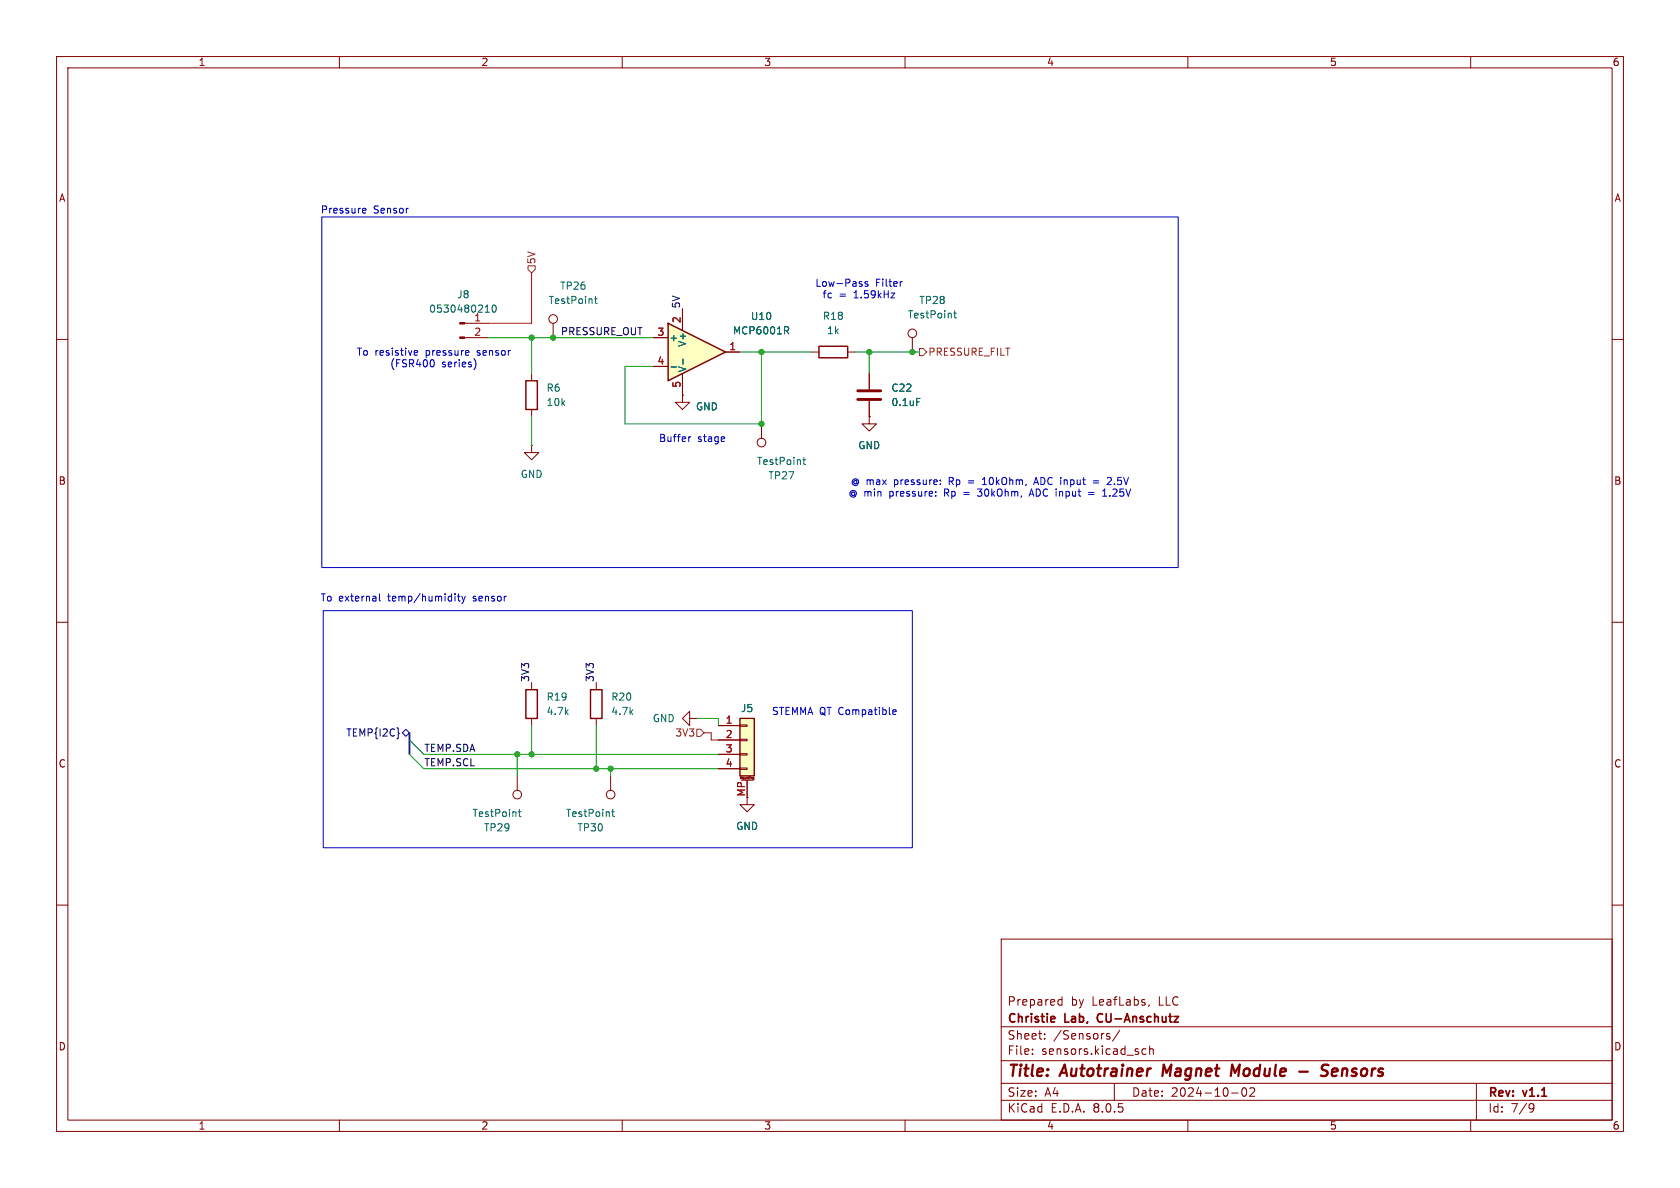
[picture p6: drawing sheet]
(kicad_sch
 (version 20231120)
 (generator "eeschema")
 (generator_version "8.0")
 (paper "A4")
 (title_block
  (title "Autotrainer Magnet Module - Sensors")
  (date "2024-10-02")
  (rev "v1.1")
  (company "Christie Lab, CU-Anschutz")
  (comment 1 "Prepared by LeafLabs, LLC"))
 (lib_symbols
  (symbol "Amplifier_Operational:MCP6001R"
   (pin_names
    (offset 0.127)) (exclude_from_sim no) (in_bom yes) (on_board yes)
   (property "Reference" "U" (at 0 5.08 0) (effects (font (size 1.27 1.27)) (justify left)))
   (property "Value" "MCP6001R" (at 0 -5.08 0) (effects (font (size 1.27 1.27)) (justify left)))
   (property "Footprint" "Package_TO_SOT_SMD:SOT-23-5" (at 0 0 0) (effects (font (size 1.27 1.27)) (hide yes)))
   (property "Datasheet" "https://ww1.microchip.com/downloads/en/DeviceDoc/MCP6001-1R-1U-2-4-1-MHz-Low-Power-Op-Amp-DS20001733L.pdf" (at 0 5.08 0) (effects (font (size 1.27 1.27)) (hide yes)))
   (property "Description" "1MHz, Low-Power Op Amp, SOT-23-5" (at 0 0 0) (effects (font (size 1.27 1.27)) (hide yes)))
   (symbol "MCP6001R_0_1"
    (polyline (pts (xy -5.08 5.08) (xy 5.08 0) (xy -5.08 -5.08) (xy -5.08 5.08)) (stroke (width 0.254) (type default)) (fill (type background))))
   (symbol "MCP6001R_1_1"
    (pin output line (at 7.62 0 180) (length 2.54) (name "~" (effects (font (size 1.27 1.27)))) (number "1" (effects (font (size 1.27 1.27)))))
    (pin power_in line (at -2.54 7.62 270) (length 3.81) (name "V+" (effects (font (size 1.27 1.27)))) (number "2" (effects (font (size 1.27 1.27)))))
    (pin input line (at -7.62 2.54 0) (length 2.54) (name "+" (effects (font (size 1.27 1.27)))) (number "3" (effects (font (size 1.27 1.27)))))
    (pin input line (at -7.62 -2.54 0) (length 2.54) (name "-" (effects (font (size 1.27 1.27)))) (number "4" (effects (font (size 1.27 1.27)))))
    (pin power_in line (at -2.54 -7.62 90) (length 3.81) (name "V-" (effects (font (size 1.27 1.27)))) (number "5" (effects (font (size 1.27 1.27)))))))
  (symbol "Connector:Conn_01x02_Pin"
   (pin_names
    (offset 1.016) hide) (exclude_from_sim no) (in_bom yes) (on_board yes)
   (property "Reference" "J" (at 0 2.54 0) (effects (font (size 1.27 1.27))))
   (property "Value" "Conn_01x02_Pin" (at 0 -5.08 0) (effects (font (size 1.27 1.27))))
   (property "Footprint" "" (at 0 0 0) (effects (font (size 1.27 1.27)) (hide yes)))
   (property "Datasheet" "~" (at 0 0 0) (effects (font (size 1.27 1.27)) (hide yes)))
   (property "Description" "Generic connector, single row, 01x02, script generated" (at 0 0 0) (effects (font (size 1.27 1.27)) (hide yes)))
   (property "ki_locked" "" (at 0 0 0) (effects (font (size 1.27 1.27))))
   (symbol "Conn_01x02_Pin_1_1"
    (polyline (pts (xy 1.27 -2.54) (xy 0.8636 -2.54)) (stroke (width 0.1524) (type default)) (fill (type none)))
    (polyline (pts (xy 1.27 0) (xy 0.8636 0)) (stroke (width 0.1524) (type default)) (fill (type none)))
    (rectangle (start 0.8636 -2.413) (end 0 -2.667) (stroke (width 0.1524) (type default)) (fill (type outline)))
    (rectangle (start 0.8636 0.127) (end 0 -0.127) (stroke (width 0.1524) (type default)) (fill (type outline)))
    (pin passive line (at 5.08 0 180) (length 3.81) (name "Pin_1" (effects (font (size 1.27 1.27)))) (number "1" (effects (font (size 1.27 1.27)))))
    (pin passive line (at 5.08 -2.54 180) (length 3.81) (name "Pin_2" (effects (font (size 1.27 1.27)))) (number "2" (effects (font (size 1.27 1.27)))))))
  (symbol "Connector:TestPoint"
   (pin_numbers hide)
   (pin_names
    (offset 0.762) hide) (exclude_from_sim no) (in_bom yes) (on_board yes)
   (property "Reference" "TP" (at 0 6.858 0) (effects (font (size 1.27 1.27))))
   (property "Value" "TestPoint" (at 0 5.08 0) (effects (font (size 1.27 1.27))))
   (property "Footprint" "" (at 5.08 0 0) (effects (font (size 1.27 1.27)) (hide yes)))
   (property "Datasheet" "~" (at 5.08 0 0) (effects (font (size 1.27 1.27)) (hide yes)))
   (property "Description" "test point" (at 0 0 0) (effects (font (size 1.27 1.27)) (hide yes)))
   (symbol "TestPoint_0_1"
    (circle (center 0 3.302) (radius 0.762) (stroke (width 0) (type default)) (fill (type none))))
   (symbol "TestPoint_1_1"
    (pin passive line (at 0 0 90) (length 2.54) (name "1" (effects (font (size 1.27 1.27)))) (number "1" (effects (font (size 1.27 1.27)))))))
  (symbol "Connector_Generic_MountingPin:Conn_01x04_MountingPin"
   (pin_names
    (offset 1.016) hide) (exclude_from_sim no) (in_bom yes) (on_board yes)
   (property "Reference" "J" (at 0 5.08 0) (effects (font (size 1.27 1.27))))
   (property "Value" "Conn_01x04_MountingPin" (at 1.27 -7.62 0) (effects (font (size 1.27 1.27)) (justify left)))
   (property "Footprint" "" (at 0 0 0) (effects (font (size 1.27 1.27)) (hide yes)))
   (property "Datasheet" "~" (at 0 0 0) (effects (font (size 1.27 1.27)) (hide yes)))
   (property "Description" "Generic connectable mounting pin connector, single row, 01x04, script generated (kicad-library-utils/schlib/autogen/connector/)" (at 0 0 0) (effects (font (size 1.27 1.27)) (hide yes)))
   (symbol "Conn_01x04_MountingPin_1_1"
    (rectangle (start -1.27 -4.953) (end 0 -5.207) (stroke (width 0.1524) (type default)) (fill (type none)))
    (rectangle (start -1.27 -2.413) (end 0 -2.667) (stroke (width 0.1524) (type default)) (fill (type none)))
    (rectangle (start -1.27 0.127) (end 0 -0.127) (stroke (width 0.1524) (type default)) (fill (type none)))
    (rectangle (start -1.27 2.667) (end 0 2.413) (stroke (width 0.1524) (type default)) (fill (type none)))
    (rectangle (start -1.27 3.81) (end 1.27 -6.35) (stroke (width 0.254) (type default)) (fill (type background)))
    (polyline (pts (xy -1.016 -7.112) (xy 1.016 -7.112)) (stroke (width 0.1524) (type default)) (fill (type none)))
    (text "Mounting" (at 0 -6.731 0) (effects (font (size 0.381 0.381))))
    (pin passive line (at -5.08 2.54 0) (length 3.81) (name "Pin_1" (effects (font (size 1.27 1.27)))) (number "1" (effects (font (size 1.27 1.27)))))
    (pin passive line (at -5.08 0 0) (length 3.81) (name "Pin_2" (effects (font (size 1.27 1.27)))) (number "2" (effects (font (size 1.27 1.27)))))
    (pin passive line (at -5.08 -2.54 0) (length 3.81) (name "Pin_3" (effects (font (size 1.27 1.27)))) (number "3" (effects (font (size 1.27 1.27)))))
    (pin passive line (at -5.08 -5.08 0) (length 3.81) (name "Pin_4" (effects (font (size 1.27 1.27)))) (number "4" (effects (font (size 1.27 1.27)))))
    (pin passive line (at 0 -10.16 90) (length 3.048) (name "MountPin" (effects (font (size 1.27 1.27)))) (number "MP" (effects (font (size 1.27 1.27)))))))
  (symbol "Device:C"
   (pin_numbers hide)
   (pin_names
    (offset 0.254)) (exclude_from_sim no) (in_bom yes) (on_board yes)
   (property "Reference" "C" (at 0.635 2.54 0) (effects (font (size 1.27 1.27)) (justify left)))
   (property "Value" "C" (at 0.635 -2.54 0) (effects (font (size 1.27 1.27)) (justify left)))
   (property "Footprint" "" (at 0.9652 -3.81 0) (effects (font (size 1.27 1.27)) (hide yes)))
   (property "Datasheet" "~" (at 0 0 0) (effects (font (size 1.27 1.27)) (hide yes)))
   (property "Description" "Unpolarized capacitor" (at 0 0 0) (effects (font (size 1.27 1.27)) (hide yes)))
   (symbol "C_0_1"
    (polyline (pts (xy -2.032 -0.762) (xy 2.032 -0.762)) (stroke (width 0.508) (type default)) (fill (type none)))
    (polyline (pts (xy -2.032 0.762) (xy 2.032 0.762)) (stroke (width 0.508) (type default)) (fill (type none))))
   (symbol "C_1_1"
    (pin passive line (at 0 3.81 270) (length 2.794) (name "~" (effects (font (size 1.27 1.27)))) (number "1" (effects (font (size 1.27 1.27)))))
    (pin passive line (at 0 -3.81 90) (length 2.794) (name "~" (effects (font (size 1.27 1.27)))) (number "2" (effects (font (size 1.27 1.27)))))))
  (symbol "Device:R"
   (pin_numbers hide)
   (pin_names
    (offset 0)) (exclude_from_sim no) (in_bom yes) (on_board yes)
   (property "Reference" "R" (at 2.032 0 90) (effects (font (size 1.27 1.27))))
   (property "Value" "R" (at 0 0 90) (effects (font (size 1.27 1.27))))
   (property "Footprint" "" (at -1.778 0 90) (effects (font (size 1.27 1.27)) (hide yes)))
   (property "Datasheet" "~" (at 0 0 0) (effects (font (size 1.27 1.27)) (hide yes)))
   (property "Description" "Resistor" (at 0 0 0) (effects (font (size 1.27 1.27)) (hide yes)))
   (symbol "R_0_1"
    (rectangle (start -1.016 -2.54) (end 1.016 2.54) (stroke (width 0.254) (type default)) (fill (type none))))
   (symbol "R_1_1"
    (pin passive line (at 0 3.81 270) (length 1.27) (name "~" (effects (font (size 1.27 1.27)))) (number "1" (effects (font (size 1.27 1.27)))))
    (pin passive line (at 0 -3.81 90) (length 1.27) (name "~" (effects (font (size 1.27 1.27)))) (number "2" (effects (font (size 1.27 1.27)))))))
  (symbol "power:GND"
   (power)
   (pin_numbers hide)
   (pin_names
    (offset 0) hide) (exclude_from_sim no) (in_bom yes) (on_board yes)
   (property "Reference" "#PWR" (at 0 -6.35 0) (effects (font (size 1.27 1.27)) (hide yes)))
   (property "Value" "GND" (at 0 -3.81 0) (effects (font (size 1.27 1.27))))
   (property "Footprint" "" (at 0 0 0) (effects (font (size 1.27 1.27)) (hide yes)))
   (property "Datasheet" "" (at 0 0 0) (effects (font (size 1.27 1.27)) (hide yes)))
   (property "Description" "Power symbol creates a global label with name \"GND\" , ground" (at 0 0 0) (effects (font (size 1.27 1.27)) (hide yes)))
   (symbol "GND_0_1"
    (polyline (pts (xy 0 0) (xy 0 -1.27) (xy 1.27 -1.27) (xy 0 -2.54) (xy -1.27 -1.27) (xy 0 -1.27)) (stroke (width 0) (type default)) (fill (type none))))
   (symbol "GND_1_1"
    (pin power_in line (at 0 0 270) (length 0) (name "~" (effects (font (size 1.27 1.27)))) (number "1" (effects (font (size 1.27 1.27))))))))
 (junction
  (at 93.98 133.35)
  (diameter 0)
  (color 0 0 0 0))
 (junction
  (at 153.67 62.23)
  (diameter 0)
  (color 0 0 0 0))
 (junction
  (at 134.62 62.23)
  (diameter 0)
  (color 0 0 0 0))
 (junction
  (at 97.79 59.69)
  (diameter 0)
  (color 0 0 0 0))
 (junction
  (at 105.41 135.89)
  (diameter 0)
  (color 0 0 0 0))
 (junction
  (at 93.98 59.69)
  (diameter 0)
  (color 0 0 0 0))
 (junction
  (at 161.29 62.23)
  (diameter 0)
  (color 0 0 0 0))
 (junction
  (at 134.62 74.93)
  (diameter 0)
  (color 0 0 0 0))
 (junction
  (at 91.44 133.35)
  (diameter 0)
  (color 0 0 0 0))
 (junction
  (at 107.95 135.89)
  (diameter 0)
  (color 0 0 0 0))
 (bus_entry
  (at 72.39 130.81)
  (size 2.54 2.54)
  (stroke (width 0) (type default)))
 (bus_entry
  (at 72.39 133.35)
  (size 2.54 2.54)
  (stroke (width 0) (type default)))
 (wire
  (pts (xy 134.62 62.23) (xy 143.51 62.23))
  (stroke (width 0) (type default)))
 (wire
  (pts (xy 153.67 62.23) (xy 153.67 66.04))
  (stroke (width 0) (type default)))
 (wire
  (pts (xy 86.36 57.15) (xy 93.98 57.15))
  (stroke (width 0) (type default)))
 (wire
  (pts (xy 110.49 64.77) (xy 110.49 74.93))
  (stroke (width 0) (type default)))
 (wire
  (pts (xy 91.44 133.35) (xy 91.44 137.16))
  (stroke (width 0) (type default)))
 (wire
  (pts (xy 93.98 59.69) (xy 97.79 59.69))
  (stroke (width 0) (type default)))
 (wire
  (pts (xy 93.98 73.66) (xy 93.98 78.74))
  (stroke (width 0) (type default)))
 (wire
  (pts (xy 110.49 74.93) (xy 134.62 74.93))
  (stroke (width 0) (type default)))
 (wire
  (pts (xy 153.67 62.23) (xy 161.29 62.23))
  (stroke (width 0) (type default)))
 (wire
  (pts (xy 124.46 129.54) (xy 125.73 129.54))
  (stroke (width 0) (type default)))
 (wire
  (pts (xy 127 127) (xy 127 128.27))
  (stroke (width 0) (type default)))
 (wire
  (pts (xy 125.73 129.54) (xy 125.73 130.81))
  (stroke (width 0) (type default)))
 (wire
  (pts (xy 74.93 133.35) (xy 91.44 133.35))
  (stroke (width 0) (type default)))
 (wire
  (pts (xy 123.19 127) (xy 127 127))
  (stroke (width 0) (type default)))
 (wire
  (pts (xy 86.36 59.69) (xy 93.98 59.69))
  (stroke (width 0) (type default)))
 (wire
  (pts (xy 161.29 62.23) (xy 162.56 62.23))
  (stroke (width 0) (type default)))
 (wire
  (pts (xy 93.98 48.26) (xy 93.98 57.15))
  (stroke (width 0) (type default)))
 (wire
  (pts (xy 105.41 128.27) (xy 105.41 135.89))
  (stroke (width 0) (type default)))
 (wire
  (pts (xy 134.62 74.93) (xy 134.62 62.23))
  (stroke (width 0) (type default)))
 (wire
  (pts (xy 134.62 62.23) (xy 130.81 62.23))
  (stroke (width 0) (type default)))
 (wire
  (pts (xy 93.98 59.69) (xy 93.98 66.04))
  (stroke (width 0) (type default)))
 (bus
  (pts (xy 72.39 129.54) (xy 72.39 130.81))
  (stroke (width 0) (type default)))
 (wire
  (pts (xy 115.57 64.77) (xy 110.49 64.77))
  (stroke (width 0) (type default)))
 (wire
  (pts (xy 91.44 133.35) (xy 93.98 133.35))
  (stroke (width 0) (type default)))
 (wire
  (pts (xy 151.13 62.23) (xy 153.67 62.23))
  (stroke (width 0) (type default)))
 (wire
  (pts (xy 93.98 133.35) (xy 127 133.35))
  (stroke (width 0) (type default)))
 (wire
  (pts (xy 107.95 135.89) (xy 107.95 137.16))
  (stroke (width 0) (type default)))
 (wire
  (pts (xy 97.79 59.69) (xy 115.57 59.69))
  (stroke (width 0) (type default)))
 (wire
  (pts (xy 107.95 135.89) (xy 127 135.89))
  (stroke (width 0) (type default)))
 (wire
  (pts (xy 74.93 135.89) (xy 105.41 135.89))
  (stroke (width 0) (type default)))
 (bus
  (pts (xy 72.39 130.81) (xy 72.39 133.35))
  (stroke (width 0) (type default)))
 (wire
  (pts (xy 105.41 135.89) (xy 107.95 135.89))
  (stroke (width 0) (type default)))
 (wire
  (pts (xy 93.98 128.27) (xy 93.98 133.35))
  (stroke (width 0) (type default)))
 (wire
  (pts (xy 125.73 130.81) (xy 127 130.81))
  (stroke (width 0) (type default)))
 (rectangle
  (start 56.896 38.354)
  (end 208.28 100.33)
  (stroke (width 0) (type default))
  (fill (type none)))
 (rectangle
  (start 57.15 107.95)
  (end 161.29 149.86)
  (stroke (width 0) (type default))
  (fill (type none)))
 (text "To resistive pressure sensor\n(FSR400 series)"
  (exclude_from_sim no)
  (at 76.708 63.5 0)
  (effects (font (size 1.27 1.27))))
 (text "STEMMA QT Compatible"
  (exclude_from_sim no)
  (at 147.574 125.984 0)
  (effects (font (size 1.27 1.27))))
 (text "@ max pressure: Rp = 10kOhm, ADC input = 2.5V\n@ min pressure: Rp = 30kOhm, ADC input = 1.25V"
  (exclude_from_sim no)
  (at 175.006 86.36 0)
  (effects (font (size 1.27 1.27))))
 (text "Buffer stage"
  (exclude_from_sim no)
  (at 122.428 77.724 0)
  (effects (font (size 1.27 1.27))))
 (text "Low-Pass Filter\nfc = 1.59kHz"
  (exclude_from_sim no)
  (at 151.892 51.308 0)
  (effects (font (size 1.27 1.27))))
 (text "Pressure Sensor"
  (exclude_from_sim no)
  (at 64.516 37.338 0)
  (effects (font (size 1.27 1.27))))
 (text "To external temp/humidity sensor"
  (exclude_from_sim no)
  (at 73.152 105.918 0)
  (effects (font (size 1.27 1.27))))
 (label "PRESSURE_OUT"
  (at 99.06 59.69 0)
  (fields_autoplaced yes)
  (effects (font (size 1.27 1.27)) (justify left bottom)))
 (label "5V"
  (at 120.65 54.61 90)
  (fields_autoplaced yes)
  (effects (font (size 1.27 1.27)) (justify left bottom)))
 (label "TEMP.SCL"
  (at 74.93 135.89 0)
  (fields_autoplaced yes)
  (effects (font (size 1.27 1.27)) (justify left bottom)))
 (label "TEMP.SDA"
  (at 74.93 133.35 0)
  (fields_autoplaced yes)
  (effects (font (size 1.27 1.27)) (justify left bottom)))
 (label "3V3"
  (at 105.41 120.65 90)
  (fields_autoplaced yes)
  (effects (font (size 1.27 1.27)) (justify left bottom)))
 (label "3V3"
  (at 93.98 120.65 90)
  (fields_autoplaced yes)
  (effects (font (size 1.27 1.27)) (justify left bottom)))
 (hierarchical_label "3V3"
  (shape input)
  (at 124.46 129.54 180)
  (fields_autoplaced yes)
  (effects (font (size 1.27 1.27)) (justify right)))
 (hierarchical_label "PRESSURE_FILT"
  (shape output)
  (at 162.56 62.23 0)
  (fields_autoplaced yes)
  (effects (font (size 1.27 1.27)) (justify left)))
 (hierarchical_label "TEMP{I2C}"
  (shape bidirectional)
  (at 72.39 129.54 180)
  (fields_autoplaced yes)
  (effects (font (size 1.27 1.27)) (justify right)))
 (hierarchical_label "5V"
  (shape input)
  (at 93.98 48.26 90)
  (fields_autoplaced yes)
  (effects (font (size 1.27 1.27)) (justify left)))
 (symbol
  (lib_id "Device:R")
  (at 93.98 124.46 0)
  (unit 1)
  (exclude_from_sim no)
  (in_bom yes)
  (on_board yes)
  (dnp no)
  (fields_autoplaced yes)
  (property "Reference" "R19" (at 96.52 123.1899 0) (effects (font (size 1.27 1.27)) (justify left)))
  (property "Value" "4.7k" (at 96.52 125.7299 0) (effects (font (size 1.27 1.27)) (justify left)))
  (property "Footprint" "Resistor_SMD:R_0603_1608Metric" (at 92.202 124.46 90) (effects (font (size 1.27 1.27)) (hide yes)))
  (property "Datasheet" "~" (at 93.98 124.46 0) (effects (font (size 1.27 1.27)) (hide yes)))
  (property "Description" "Resistor" (at 93.98 124.46 0) (effects (font (size 1.27 1.27)) (hide yes)))
  (property "LCSC" "C23162" (at 93.98 124.46 0) (effects (font (size 1.27 1.27)) (hide yes)))
  (property "MPN" "0603WAF4701T5E" (at 93.98 124.46 0) (effects (font (size 1.27 1.27)) (hide yes)))
  (pin "2")
  (pin "1"))
 (symbol
  (lib_id "Device:R")
  (at 93.98 69.85 0)
  (unit 1)
  (exclude_from_sim no)
  (in_bom yes)
  (on_board yes)
  (dnp no)
  (fields_autoplaced yes)
  (property "Reference" "R6" (at 96.52 68.5799 0) (effects (font (size 1.27 1.27)) (justify left)))
  (property "Value" "10k" (at 96.52 71.1199 0) (effects (font (size 1.27 1.27)) (justify left)))
  (property "Footprint" "Resistor_SMD:R_0603_1608Metric" (at 92.202 69.85 90) (effects (font (size 1.27 1.27)) (hide yes)))
  (property "Datasheet" "~" (at 93.98 69.85 0) (effects (font (size 1.27 1.27)) (hide yes)))
  (property "Description" "Resistor" (at 93.98 69.85 0) (effects (font (size 1.27 1.27)) (hide yes)))
  (property "MPN" "0603WAF1002T5E" (at 93.98 69.85 0) (effects (font (size 1.27 1.27)) (hide yes)))
  (property "LCSC" "C25804" (at 93.98 69.85 0) (effects (font (size 1.27 1.27)) (hide yes)))
  (pin "1")
  (pin "2"))
 (symbol
  (lib_id "Connector:TestPoint")
  (at 107.95 137.16 180)
  (unit 1)
  (exclude_from_sim no)
  (in_bom no)
  (on_board yes)
  (dnp no)
  (property "Reference" "TP30" (at 104.394 146.304 0) (effects (font (size 1.27 1.27))))
  (property "Value" "TestPoint" (at 104.394 143.764 0) (effects (font (size 1.27 1.27))))
  (property "Footprint" "TestPoint:TestPoint_Pad_1.0x1.0mm" (at 102.87 137.16 0) (effects (font (size 1.27 1.27)) (hide yes)))
  (property "Datasheet" "~" (at 102.87 137.16 0) (effects (font (size 1.27 1.27)) (hide yes)))
  (property "Description" "test point" (at 107.95 137.16 0) (effects (font (size 1.27 1.27)) (hide yes)))
  (pin "1"))
 (symbol
  (lib_id "Connector:TestPoint")
  (at 91.44 137.16 180)
  (unit 1)
  (exclude_from_sim no)
  (in_bom no)
  (on_board yes)
  (dnp no)
  (property "Reference" "TP29" (at 87.884 146.304 0) (effects (font (size 1.27 1.27))))
  (property "Value" "TestPoint" (at 87.884 143.764 0) (effects (font (size 1.27 1.27))))
  (property "Footprint" "TestPoint:TestPoint_Pad_1.0x1.0mm" (at 86.36 137.16 0) (effects (font (size 1.27 1.27)) (hide yes)))
  (property "Datasheet" "~" (at 86.36 137.16 0) (effects (font (size 1.27 1.27)) (hide yes)))
  (property "Description" "test point" (at 91.44 137.16 0) (effects (font (size 1.27 1.27)) (hide yes)))
  (pin "1"))
 (symbol
  (lib_id "Amplifier_Operational:MCP6001R")
  (at 123.19 62.23 0)
  (unit 1)
  (exclude_from_sim no)
  (in_bom yes)
  (on_board yes)
  (dnp no)
  (fields_autoplaced yes)
  (property "Reference" "U10" (at 134.62 55.9114 0) (effects (font (size 1.27 1.27))))
  (property "Value" "MCP6001R" (at 134.62 58.4514 0) (effects (font (size 1.27 1.27))))
  (property "Footprint" "Package_TO_SOT_SMD:SOT-23-5" (at 123.19 62.23 0) (effects (font (size 1.27 1.27)) (hide yes)))
  (property "Datasheet" "https://ww1.microchip.com/downloads/en/DeviceDoc/MCP6001-1R-1U-2-4-1-MHz-Low-Power-Op-Amp-DS20001733L.pdf" (at 123.19 57.15 0) (effects (font (size 1.27 1.27)) (hide yes)))
  (property "Description" "1MHz, Low-Power Op Amp, SOT-23-5" (at 123.19 62.23 0) (effects (font (size 1.27 1.27)) (hide yes)))
  (property "MPN" "MCP6001RT-I/OT" (at 123.19 62.23 0) (effects (font (size 1.27 1.27)) (hide yes)))
  (property "LCSC" "C154973" (at 123.19 62.23 0) (effects (font (size 1.27 1.27)) (hide yes)))
  (pin "5")
  (pin "3")
  (pin "4")
  (pin "2")
  (pin "1"))
 (symbol
  (lib_id "power:GND")
  (at 153.67 73.66 0)
  (unit 1)
  (exclude_from_sim no)
  (in_bom yes)
  (on_board yes)
  (dnp no)
  (fields_autoplaced yes)
  (property "Reference" "#PWR054" (at 153.67 80.01 0) (effects (font (size 1.27 1.27)) (hide yes)))
  (property "Value" "GND" (at 153.67 78.74 0) (effects (font (size 1.27 1.27))))
  (property "Footprint" "" (at 153.67 73.66 0) (effects (font (size 1.27 1.27)) (hide yes)))
  (property "Datasheet" "" (at 153.67 73.66 0) (effects (font (size 1.27 1.27)) (hide yes)))
  (property "Description" "Power symbol creates a global label with name \"GND\" , ground" (at 153.67 73.66 0) (effects (font (size 1.27 1.27)) (hide yes)))
  (pin "1"))
 (symbol
  (lib_id "Device:C")
  (at 153.67 69.85 0)
  (unit 1)
  (exclude_from_sim no)
  (in_bom yes)
  (on_board yes)
  (dnp no)
  (fields_autoplaced yes)
  (property "Reference" "C22" (at 157.48 68.5799 0) (effects (font (size 1.27 1.27)) (justify left)))
  (property "Value" "0.1uF" (at 157.48 71.1199 0) (effects (font (size 1.27 1.27)) (justify left)))
  (property "Footprint" "Capacitor_SMD:C_0603_1608Metric" (at 154.6352 73.66 0) (effects (font (size 1.27 1.27)) (hide yes)))
  (property "Datasheet" "~" (at 153.67 69.85 0) (effects (font (size 1.27 1.27)) (hide yes)))
  (property "Description" "Unpolarized capacitor" (at 153.67 69.85 0) (effects (font (size 1.27 1.27)) (hide yes)))
  (property "MPN" "CC0603KRX7R9BB104" (at 153.67 69.85 0) (effects (font (size 1.27 1.27)) (hide yes)))
  (property "LCSC" "C14663" (at 153.67 69.85 0) (effects (font (size 1.27 1.27)) (hide yes)))
  (pin "1")
  (pin "2"))
 (symbol
  (lib_id "power:GND")
  (at 132.08 140.97 0)
  (unit 1)
  (exclude_from_sim no)
  (in_bom yes)
  (on_board yes)
  (dnp no)
  (fields_autoplaced yes)
  (property "Reference" "#PWR056" (at 132.08 147.32 0) (effects (font (size 1.27 1.27)) (hide yes)))
  (property "Value" "GND" (at 132.08 146.05 0) (effects (font (size 1.27 1.27))))
  (property "Footprint" "" (at 132.08 140.97 0) (effects (font (size 1.27 1.27)) (hide yes)))
  (property "Datasheet" "" (at 132.08 140.97 0) (effects (font (size 1.27 1.27)) (hide yes)))
  (property "Description" "Power symbol creates a global label with name \"GND\" , ground" (at 132.08 140.97 0) (effects (font (size 1.27 1.27)) (hide yes)))
  (pin "1"))
 (symbol
  (lib_id "power:GND")
  (at 123.19 127 270)
  (unit 1)
  (exclude_from_sim no)
  (in_bom yes)
  (on_board yes)
  (dnp no)
  (fields_autoplaced yes)
  (property "Reference" "#PWR028" (at 116.84 127 0) (effects (font (size 1.27 1.27)) (hide yes)))
  (property "Value" "GND" (at 119.38 126.9999 90) (effects (font (size 1.27 1.27)) (justify right)))
  (property "Footprint" "" (at 123.19 127 0) (effects (font (size 1.27 1.27)) (hide yes)))
  (property "Datasheet" "" (at 123.19 127 0) (effects (font (size 1.27 1.27)) (hide yes)))
  (property "Description" "Power symbol creates a global label with name \"GND\" , ground" (at 123.19 127 0) (effects (font (size 1.27 1.27)) (hide yes)))
  (pin "1"))
 (symbol
  (lib_id "Connector:TestPoint")
  (at 134.62 74.93 0)
  (mirror x)
  (unit 1)
  (exclude_from_sim no)
  (in_bom no)
  (on_board yes)
  (dnp no)
  (property "Reference" "TP27" (at 138.176 84.074 0) (effects (font (size 1.27 1.27))))
  (property "Value" "TestPoint" (at 138.176 81.534 0) (effects (font (size 1.27 1.27))))
  (property "Footprint" "TestPoint:TestPoint_Pad_1.0x1.0mm" (at 139.7 74.93 0) (effects (font (size 1.27 1.27)) (hide yes)))
  (property "Datasheet" "~" (at 139.7 74.93 0) (effects (font (size 1.27 1.27)) (hide yes)))
  (property "Description" "test point" (at 134.62 74.93 0) (effects (font (size 1.27 1.27)) (hide yes)))
  (pin "1"))
 (symbol
  (lib_id "power:GND")
  (at 93.98 78.74 0)
  (unit 1)
  (exclude_from_sim no)
  (in_bom yes)
  (on_board yes)
  (dnp no)
  (fields_autoplaced yes)
  (property "Reference" "#PWR026" (at 93.98 85.09 0) (effects (font (size 1.27 1.27)) (hide yes)))
  (property "Value" "GND" (at 93.98 83.82 0) (effects (font (size 1.27 1.27))))
  (property "Footprint" "" (at 93.98 78.74 0) (effects (font (size 1.27 1.27)) (hide yes)))
  (property "Datasheet" "" (at 93.98 78.74 0) (effects (font (size 1.27 1.27)) (hide yes)))
  (property "Description" "Power symbol creates a global label with name \"GND\" , ground" (at 93.98 78.74 0) (effects (font (size 1.27 1.27)) (hide yes)))
  (pin "1"))
 (symbol
  (lib_id "Connector:TestPoint")
  (at 161.29 62.23 0)
  (unit 1)
  (exclude_from_sim no)
  (in_bom no)
  (on_board yes)
  (dnp no)
  (property "Reference" "TP28" (at 164.846 53.086 0) (effects (font (size 1.27 1.27))))
  (property "Value" "TestPoint" (at 164.846 55.626 0) (effects (font (size 1.27 1.27))))
  (property "Footprint" "TestPoint:TestPoint_Pad_1.0x1.0mm" (at 166.37 62.23 0) (effects (font (size 1.27 1.27)) (hide yes)))
  (property "Datasheet" "~" (at 166.37 62.23 0) (effects (font (size 1.27 1.27)) (hide yes)))
  (property "Description" "test point" (at 161.29 62.23 0) (effects (font (size 1.27 1.27)) (hide yes)))
  (pin "1"))
 (symbol
  (lib_id "Device:R")
  (at 105.41 124.46 0)
  (unit 1)
  (exclude_from_sim no)
  (in_bom yes)
  (on_board yes)
  (dnp no)
  (fields_autoplaced yes)
  (property "Reference" "R20" (at 107.95 123.1899 0) (effects (font (size 1.27 1.27)) (justify left)))
  (property "Value" "4.7k" (at 107.95 125.7299 0) (effects (font (size 1.27 1.27)) (justify left)))
  (property "Footprint" "Resistor_SMD:R_0603_1608Metric" (at 103.632 124.46 90) (effects (font (size 1.27 1.27)) (hide yes)))
  (property "Datasheet" "~" (at 105.41 124.46 0) (effects (font (size 1.27 1.27)) (hide yes)))
  (property "Description" "Resistor" (at 105.41 124.46 0) (effects (font (size 1.27 1.27)) (hide yes)))
  (property "LCSC" "C23162" (at 105.41 124.46 0) (effects (font (size 1.27 1.27)) (hide yes)))
  (property "MPN" "0603WAF4701T5E" (at 105.41 124.46 0) (effects (font (size 1.27 1.27)) (hide yes)))
  (pin "2")
  (pin "1"))
 (symbol
  (lib_id "Connector:Conn_01x02_Pin")
  (at 81.28 57.15 0)
  (unit 1)
  (exclude_from_sim no)
  (in_bom yes)
  (on_board yes)
  (dnp no)
  (fields_autoplaced yes)
  (property "Reference" "J8" (at 81.915 52.07 0) (effects (font (size 1.27 1.27))))
  (property "Value" "0530480210" (at 81.915 54.61 0) (effects (font (size 1.27 1.27))))
  (property "Footprint" "Connector_Molex:Molex_PicoBlade_53048-0210_1x02_P1.25mm_Horizontal" (at 81.28 57.15 0) (effects (font (size 1.27 1.27)) (hide yes)))
  (property "Datasheet" "~" (at 81.28 57.15 0) (effects (font (size 1.27 1.27)) (hide yes)))
  (property "Description" "Generic connector, single row, 01x02, script generated" (at 81.28 57.15 0) (effects (font (size 1.27 1.27)) (hide yes)))
  (property "MPN" "0530480210" (at 81.28 57.15 0) (effects (font (size 1.27 1.27)) (hide yes)))
  (property "LCSC" "C505099" (at 81.28 57.15 0) (effects (font (size 1.27 1.27)) (hide yes)))
  (pin "1")
  (pin "2"))
 (symbol
  (lib_id "power:GND")
  (at 120.65 69.85 0)
  (unit 1)
  (exclude_from_sim no)
  (in_bom yes)
  (on_board yes)
  (dnp no)
  (property "Reference" "#PWR052" (at 120.65 76.2 0) (effects (font (size 1.27 1.27)) (hide yes)))
  (property "Value" "GND" (at 124.968 71.882 0) (effects (font (size 1.27 1.27))))
  (property "Footprint" "" (at 120.65 69.85 0) (effects (font (size 1.27 1.27)) (hide yes)))
  (property "Datasheet" "" (at 120.65 69.85 0) (effects (font (size 1.27 1.27)) (hide yes)))
  (property "Description" "Power symbol creates a global label with name \"GND\" , ground" (at 120.65 69.85 0) (effects (font (size 1.27 1.27)) (hide yes)))
  (pin "1"))
 (symbol
  (lib_id "Connector_Generic_MountingPin:Conn_01x04_MountingPin")
  (at 132.08 130.81 0)
  (unit 1)
  (exclude_from_sim no)
  (in_bom yes)
  (on_board yes)
  (dnp no)
  (property "Reference" "J5" (at 132.08 125.222 0) (effects (font (size 1.27 1.27))))
  (property "Value" "Conn_01x04_Pin" (at 132.08 124.46 0) (effects (font (size 1.27 1.27)) (hide yes)))
  (property "Footprint" "Connector_JST:JST_SH_SM04B-SRSS-TB_1x04-1MP_P1.00mm_Horizontal" (at 132.08 130.81 0) (effects (font (size 1.27 1.27)) (hide yes)))
  (property "Datasheet" "~" (at 132.08 130.81 0) (effects (font (size 1.27 1.27)) (hide yes)))
  (property "Description" "Generic connectable mounting pin connector, single row, 01x04, script generated (kicad-library-utils/schlib/autogen/connector/)" (at 132.08 130.81 0) (effects (font (size 1.27 1.27)) (hide yes)))
  (property "MPN" "SM04B-SRSS-TB" (at 132.08 130.81 0) (effects (font (size 1.27 1.27)) (hide yes)))
  (property "LCSC" "C160404" (at 132.08 130.81 0) (effects (font (size 1.27 1.27)) (hide yes)))
  (pin "1")
  (pin "4")
  (pin "2")
  (pin "3")
  (pin "MP"))
 (symbol
  (lib_id "Device:R")
  (at 147.32 62.23 90)
  (unit 1)
  (exclude_from_sim no)
  (in_bom yes)
  (on_board yes)
  (dnp no)
  (fields_autoplaced yes)
  (property "Reference" "R18" (at 147.32 55.88 90) (effects (font (size 1.27 1.27))))
  (property "Value" "1k" (at 147.32 58.42 90) (effects (font (size 1.27 1.27))))
  (property "Footprint" "Resistor_SMD:R_0603_1608Metric" (at 147.32 64.008 90) (effects (font (size 1.27 1.27)) (hide yes)))
  (property "Datasheet" "~" (at 147.32 62.23 0) (effects (font (size 1.27 1.27)) (hide yes)))
  (property "Description" "Resistor" (at 147.32 62.23 0) (effects (font (size 1.27 1.27)) (hide yes)))
  (property "MPN" "0603WAF1001T5E" (at 147.32 62.23 0) (effects (font (size 1.27 1.27)) (hide yes)))
  (property "LCSC" "C21190" (at 147.32 62.23 0) (effects (font (size 1.27 1.27)) (hide yes)))
  (pin "1")
  (pin "2"))
 (symbol
  (lib_id "Connector:TestPoint")
  (at 97.79 59.69 0)
  (unit 1)
  (exclude_from_sim no)
  (in_bom no)
  (on_board yes)
  (dnp no)
  (property "Reference" "TP26" (at 101.346 50.546 0) (effects (font (size 1.27 1.27))))
  (property "Value" "TestPoint" (at 101.346 53.086 0) (effects (font (size 1.27 1.27))))
  (property "Footprint" "TestPoint:TestPoint_Pad_1.0x1.0mm" (at 102.87 59.69 0) (effects (font (size 1.27 1.27)) (hide yes)))
  (property "Datasheet" "~" (at 102.87 59.69 0) (effects (font (size 1.27 1.27)) (hide yes)))
  (property "Description" "test point" (at 97.79 59.69 0) (effects (font (size 1.27 1.27)) (hide yes)))
  (pin "1")))
